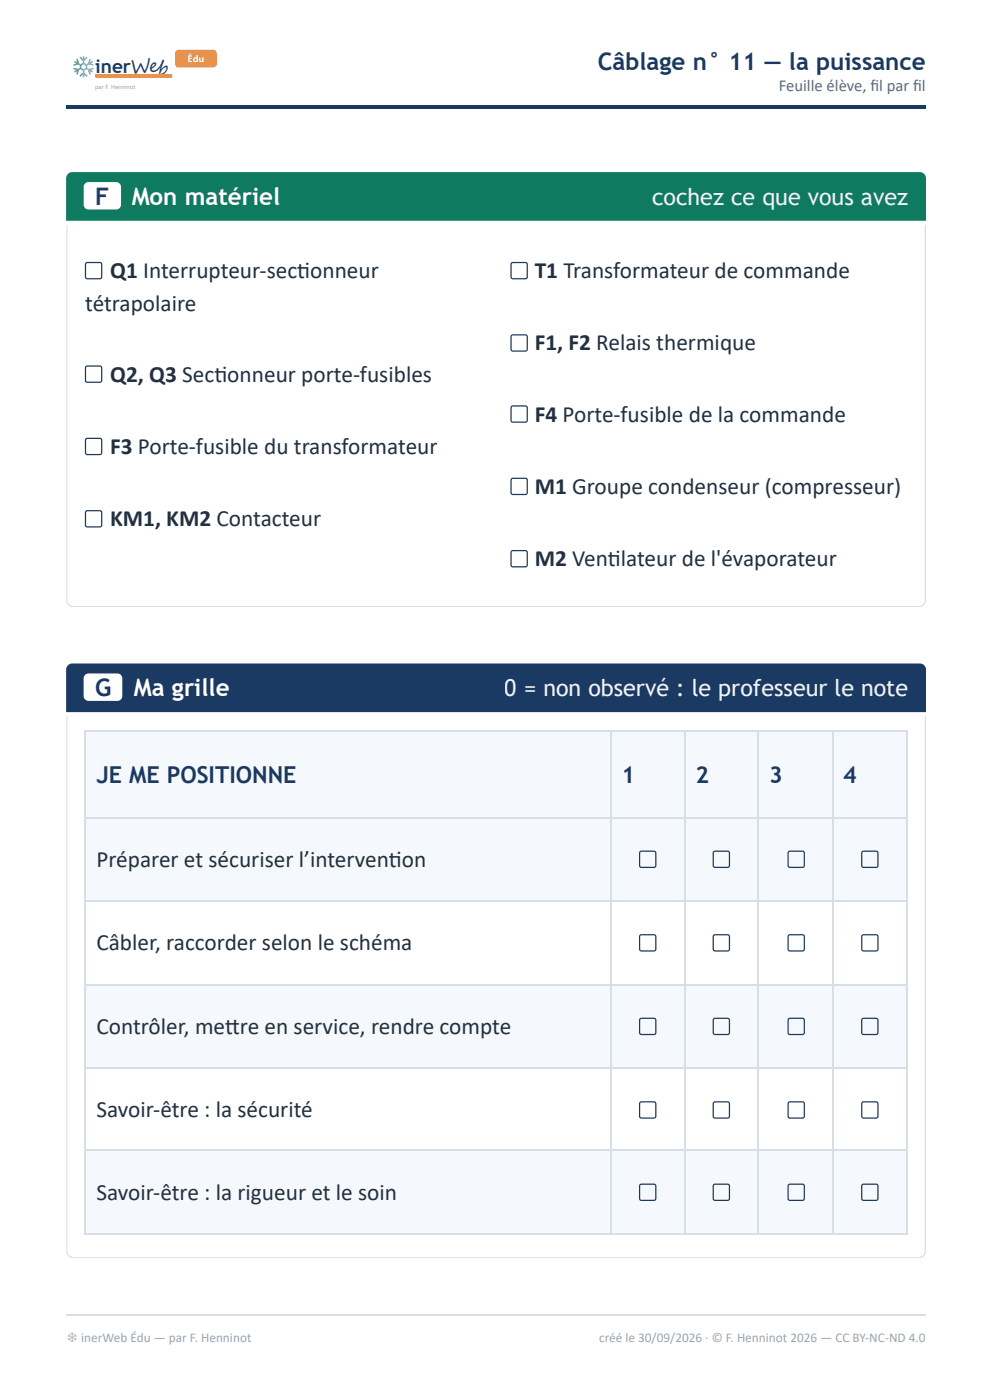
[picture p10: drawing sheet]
<svg xmlns="http://www.w3.org/2000/svg" width="210mm" height="297mm" viewBox="0 0 210 297" stroke-linecap="round" stroke-linejoin="round" font-family="sans-serif">
<path d="M14 22.2h182.3v.8h-182.3z" fill="#1b3a63"/>
<path d="M20.2 16.1h16.3" fill="none" stroke="#e8914a" stroke-width=".79" stroke-linecap="butt"/>
<path d="M37.4 10.8l.5-.2h7.3a.75 .75 0 0 1 .7 .7v2.3a.75 .75 0 0 1-.7 .7h-7.3a.75 .75 0 0 1-.8-.7v-2.3z" fill="#e8914a"/>
<path d="M14.4 36.9l.9-.4h179.7a1.32 1.32 0 0 1 1.3 1.3v9h-182.3v-9z" fill="#0e7a5f"/>
<path d="M18 38.9l.8-.3h5.8a1.06 1.06 0 0 1 1.1 1.1v3.7a1.06 1.06 0 0 1-1.1 1.1h-5.8a1.06 1.06 0 0 1-1.1-1.1v-3.7z" fill="#fff"/>
<g fill="#d8dee6">
<path d="M14 127.9h182.3v1h-182.3z"/>
<path d="M195.3 47.6h1v81.3h-1z"/>
<path d="M14 47.6h1v81.3h-1z"/>
</g>
<path d="M18.2 55.8l.3-.1 2.9 .1 .2 .3-.2 2.9-.2 .1-3-.1-.1-.3zM108.5 55.8l.2-.1 3 .1 .1 .3-.1 2.9-.3 .1-2.9-.1-.2-.3zM18.2 77.8l.3-.1 2.9 .1 .2 .3-.2 2.9-.2 .1-3-.1-.1-.3zM108.5 71.2l.2-.2 3 .2 .1 .2-.1 3-.3 .1-2.9-.1-.2-.3zM18.2 93.1l.3-.1 2.9 .1 .2 .3-.2 2.9-.2 .1-3-.1-.1-.3zM108.5 86.2l.2-.1 3 .1 .1 .3-.1 2.9-.3 .2-2.9-.2-.2-.2zM18.2 108.5l.3-.2 2.9 .2 .2 .2-.2 3-.2 .1-3-.1-.1-.3zM108.5 101.6l.2-.1 3 .1 .1 .3-.1 2.9-.3 .1-2.9-.1-.2-.3zM108.5 116.9l.2-.1 3 .1 .1 .3-.1 2.9-.3 .2-2.9-.2-.2-.2z" fill="none" stroke="#1b3a63" stroke-width=".26"/>
<path d="M14.4 141.1l.9-.3h179.7a1.32 1.32 0 0 1 1.3 1.3v9h-182.3v-9z" fill="#1b3a63"/>
<path d="M18 143.2l.8-.3h6.1a1.06 1.06 0 0 1 1 1v3.7a1.06 1.06 0 0 1-1 1.1h-6.1a1.06 1.06 0 0 1-1.1-1.1v-3.7z" fill="#fff"/>
<g fill="#d8dee6">
<path d="M14 266h182.3v1h-182.3z"/>
<path d="M195.3 151.9h1v115.1h-1z"/>
<path d="M14 151.9h1v115.1h-1z"/>
</g>
<g fill="#f5f8fc">
<path d="M18.3 155.3h111.3v18.3h-111.3z"/>
<path d="M129.6 155.3h15.7v18.3h-15.7z"/>
<path d="M145.3 155.3h15.6v18.3h-15.6z"/>
<path d="M160.9 155.3h15.6v18.3h-15.6z"/>
<path d="M176.5 155.3h15.6v18.3h-15.6z"/>
<path d="M18.3 173.6h111.3v17.4h-111.3z"/>
<path d="M129.6 173.6h15.7v17.4h-15.7z"/>
<path d="M145.3 173.6h15.6v17.4h-15.6z"/>
<path d="M160.9 173.6h15.6v17.4h-15.6z"/>
<path d="M176.5 173.6h15.6v17.4h-15.6z"/>
<path d="M18.3 208.8h111.3v17.7h-111.3z"/>
<path d="M129.6 208.8h15.7v17.7h-15.7z"/>
<path d="M145.3 208.8h15.6v17.7h-15.6z"/>
<path d="M160.9 208.8h15.6v17.7h-15.6z"/>
<path d="M176.5 208.8h15.6v17.7h-15.6z"/>
<path d="M18.3 244.2h111.3v17.7h-111.3z"/>
<path d="M129.6 244.2h15.7v17.7h-15.7z"/>
<path d="M145.3 244.2h15.6v17.7h-15.6z"/>
<path d="M160.9 244.2h15.6v17.7h-15.6z"/>
<path d="M176.5 244.2h15.6v17.7h-15.6z"/>
</g>
<g fill="none" stroke="#d8dee6" stroke-width=".26">
<path d="M18 155.2h174.4M18.1 155v106.9M129.5 155v106.9M145.1 155v106.9M160.7 155v106.9M176.6 155v106.9M192.2 155v106.9M18 173.4h174.4M18 191.2h174.4M18 208.9h174.4M18 226.6h174.4M18 244.1h174.4"/>
<path d="M14 279h182.3M18 261.8h174.4"/>
</g>
<g fill="none" stroke="#1b3a63" stroke-width=".26">
<path d="M135.7 180.7l.3-.1 2.9 .1 .1 .3-.1 2.9-.3 .1-2.9-.1-.1-.3zM135.7 198.4l.3-.1 2.9 .1 .1 .3-.1 2.9-.3 .1-2.9-.1-.1-.3zM151.3 180.7l.3-.1 2.9 .1 .1 .3-.1 2.9-.2 .1-3-.1-.1-.3zM151.3 198.4l.3-.1 2.9 .1 .1 .3-.1 2.9-.2 .1-3-.1-.1-.3zM167.2 180.7l.3-.1 2.9 .1 .1 .3-.1 2.9-.3 .1-2.9-.1-.1-.3zM167.2 198.4l.3-.1 2.9 .1 .1 .3-.1 2.9-.3 .1-2.9-.1-.1-.3zM182.8 180.7l.3-.1 2.9 .1 .1 .3-.1 2.9-.3 .1-2.9-.1-.1-.3zM182.8 198.4l.3-.1 2.9 .1 .1 .3-.1 2.9-.3 .1-2.9-.1-.1-.3zM135.7 216.1l.3-.1 2.9 .1 .1 .3-.1 3-.3 .1-2.9-.1-.1-.3zM151.3 216.1l.3-.1 2.9 .1 .1 .3-.1 3-.2 .1-3-.1-.1-.3zM167.2 216.1l.3-.1 2.9 .1 .1 .3-.1 3-.3 .1-2.9-.1-.1-.3zM182.8 216.1l.3-.1 2.9 .1 .1 .3-.1 3-.3 .1-2.9-.1-.1-.3z"/>
<path d="M135.7 233.9l.3-.1 2.9 .1 .1 .3-.1 2.9-.3 .1-2.9-.1-.1-.3zM151.3 233.9l.3-.1 2.9 .1 .1 .3-.1 2.9-.2 .1-3-.1-.1-.3zM167.2 233.9l.3-.1 2.9 .1 .1 .3-.1 2.9-.3 .1-2.9-.1-.1-.3zM182.8 233.9l.3-.1 2.9 .1 .1 .3-.1 2.9-.3 .1-2.9-.1-.1-.3zM135.7 251.3l.3-.1 2.9 .1 .1 .3-.1 2.9-.3 .2-2.9-.2-.1-.2zM151.3 251.3l.3-.1 2.9 .1 .1 .3-.1 2.9-.2 .2-3-.2-.1-.2zM167.2 251.3l.3-.1 2.9 .1 .1 .3-.1 2.9-.3 .2-2.9-.2-.1-.2zM182.8 251.3l.3-.1 2.9 .1 .1 .3-.1 2.9-.3 .2-2.9-.2-.1-.2z"/>
</g>
<g font-size="5.1" fill="#1b3a63">
<text x="126.8" y="14.8">Câblage n° 11 — la puissance</text>
<text x="20.2" y="43.4">F</text>
<text x="20.2" y="147.6">G</text>
</g>
<g font-size="5.1" fill="#fff">
<text x="27.9" y="43.4">Mon matériel</text>
<text x="28.4" y="147.6">Ma grille</text>
</g>
<g font-size="4.9" fill="#fff">
<text x="138.2" y="43.4">cochez ce que vous avez</text>
<text x="107.1" y="147.6">0 = non observé : le professeur le note</text>
</g>
<g font-size="4.9" fill="#22303f">
<text x="23.3" y="59">Q1 Interrupteur-sectonneur</text>
<text x="63" y="59">i</text>
<text x="113.4" y="59">T1 Transformateur de commande</text>
<text x="18.1" y="65.9">tétrapolaire</text>
<text x="113.4" y="74.3">F1, F2 Relais thermique</text>
<text x="23.3" y="81">Q2, Q3 Sectonneur porte-fusibles</text>
<text x="45.4" y="81">i</text>
<text x="113.4" y="89.4">F4 Porte-fusible de la commande</text>
<text x="23.3" y="96.3">F3 Porte-fusible du transformateur</text>
<text x="113.4" y="104.8">M1 Groupe condenseur (compresseur)</text>
<text x="23.3" y="111.7">KM1, KM2 Contacteur</text>
<text x="113.4" y="120.1">M2 Ventlateur de l'évaporateur</text>
<text x="128.9" y="120.1">i</text>
<text x="20.4" y="183.9">Préparer et sécuriser l’interventon</text>
<text x="82.4" y="183.9">i</text>
<text x="20.4" y="201.6">Câbler, raccorder selon le schéma</text>
<text x="20.4" y="219.3">Contrôler, metre en service, rendre compte</text>
<text x="47.7" y="219.3">t</text>
<text x="20.4" y="237.1">Savoir-être : la sécurité</text>
<text x="20.4" y="254.5">Savoir-être : la rigueur et le soin</text>
</g>
<g font-size="4.9" fill="#1b3a63">
<text x="20.4" y="166.2">JE ME POSITIONNE</text>
<text x="131.8" y="166.2">1</text>
<text x="147.4" y="166.2">2</text>
<text x="163.1" y="166.2">3</text>
<text x="178.8" y="166.2">4</text>
</g>
<g font-size="4.5" fill="#1b3a63">
<text x="14.5" y="15.8">❄</text>
<text x="14.5" y="15.8">️</text>
</g>
<text font-size="4" fill="#1b3a63" x="20.2" y="15.6">inerWeb</text>
<text font-size="3.5" fill="#5d6b7c" x="165.1" y="19.3">Feuille élève, fi l par fi l</text>
<g font-size="2.8" fill="#9aa5b1">
<text x="14.1" y="284.7">❄ inerWeb Édu — par F. Henninot</text>
<text x="127" y="284.7">créé le 30/09/2026 · © F. Henninot 2026 — CC BY-NC-ND 4.0</text>
</g>
<text font-size="2" fill="#fff" x="39.8" y="13.2">Édu</text>
<text font-size="1.3" fill="#999" x="20.2" y="18.9">par F. Henninot</text>
</svg>
